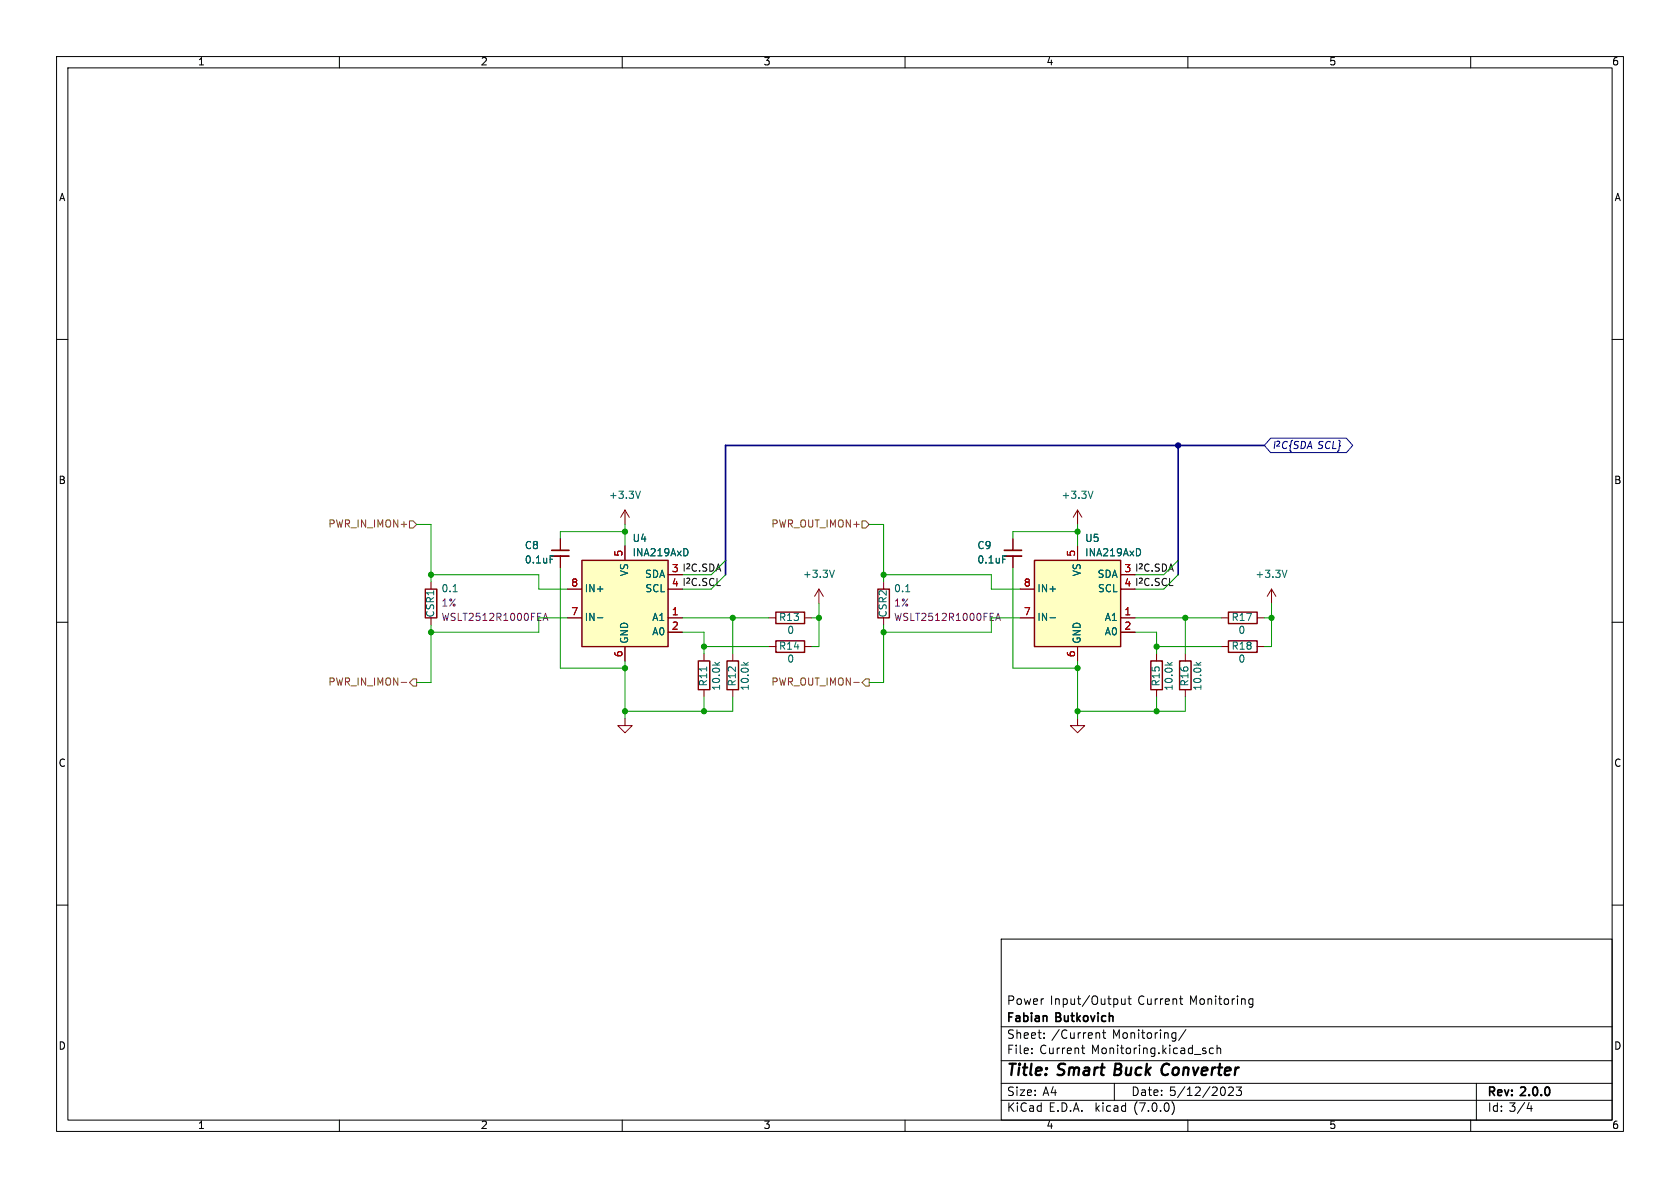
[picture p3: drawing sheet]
<svg xmlns="http://www.w3.org/2000/svg" width="297mm" height="210mm" viewBox="0 0 297 210" stroke-linecap="round" stroke-linejoin="round" font-family="sans-serif">
<g fill="none" stroke="#000" stroke-width=".18">
<path d="M10 10h277v190h-277zM12 12h273v186h-273zM60 10v2M110 10v2M160 10v2M210 10v2M260 10v2M10 60h2M285 60h2M10 110h2M285 110h2M10 160h2"/>
<path d="M285 160h2M177 166h108v32h-108zM198.3 176.6v.9l.4 .1 .2-.2M198.9 176.6v1M199.4 176.6h.6M199.6 176.1v1.2l.4 .3M208.5 176.6h.6M208.8 177.5l.3 .1M221.5 176.6h-.4l-.3 .2v.5l.1 .2h.6M221.5 176.6v1.2l-.3 .3-.4-.1M60 198v2M110 198v2"/>
<path d="M160 198v2M177 194.5h108M177 191.5h108M177 187.5h108M177 181.5h108M182.4 186.1v.2M182.4 185.3v.2M184.6 183.4v.2M184.6 182.6v.2M191.2 185.3h.6M191.4 186l.4 .3M194 182.6h.2l.2 .2v.8"/>
<path d="M194.9 182.6h.6M195.1 182.1v1.2l.4 .3M197 191.5v3M207.2 194.8a1.74 1.74 0 0 1 0 2.2M207.7 182.6h.2M207.9 182.6v1.2l-.2 .2M207.9 183.5l-.2 .1M209.7 182l-1.3 1.9M210 198v2M213.2 185.8v.4M214.5 185.3h-.4l-.3 .2v.5l.1 .2h.6M215.2 185.4l.2-.1h.3l.1 1"/>
<path d="M215.2 184.8v1.5M217.2 192.3l.6-.1 .2 .1v.3l-.9 1.1h.9M218.5 192.2h1l-.5 .5 .4 .2v.6l-.2 .2h-.4l-.3-.2M260 198v2M261 191.5v6.5M270 196h.9M270.7 195.5v1"/>
</g>
<path d="M102.9 99.1h15.2v15.2h-15.2zM182.9 99.1h15.2v15.2h-15.2zM75.2 104.1h2v5.1h-2zM123.4 116.8h2.1v5.1h-2.1zM128.5 116.8h2.1v5.1h-2.1zM137.2 108.2h5v2h-5zM137.2 113.3h5v2h-5zM155.2 104.1h2v5.1h-2zM203.5 116.8h2v5.1h-2zM208.5 116.8h2.1v5.1h-2.1zM217.2 113.3h5v2h-5zM217.2 108.2h5v2h-5z" fill="none" stroke="#840000" stroke-width=".25"/>
<g fill="none" stroke="#840000" stroke-width=".18">
<path d="M99.1 95.3v2M99.1 98.3v2M110.5 90.2v2.5M110.5 96.5v2.6M110.5 90.2l-.8 1.2M110.5 90.2l.8 1.2M179.1 95.3v2M179.1 98.3v2M190.5 90.2v2.5M190.5 96.5v2.6M190.5 90.2l-.8 1.2M190.5 90.2l.8 1.2"/>
<path d="M76.2 102.9v1.2M76.2 109.2v1.3M100.3 109.2h2.6M100.3 104.1h2.6M110.5 114.3v2.5M118.1 109.2h2.5M118.1 111.8h2.5M118.1 101.6h2.5M118.1 104.1h2.5M124.5 115.6v1.2M129.5 115.6v1.2M135.9 114.3h1.3"/>
<path d="M135.9 109.2h1.3M142.2 114.3h1.3M142.2 109.2h1.3M144.8 104.1l-.8 1.3M144.8 104.1v2.6M144.8 104.1l.7 1.3M156.2 102.9v1.2M156.2 109.2v1.3M180.3 109.2h2.6M180.3 104.1h2.6M190.5 114.3v2.5M198.1 109.2h2.6"/>
<path d="M198.1 111.8h2.6M198.1 101.6h2.6M198.1 104.1h2.6M204.5 115.6v1.2M209.5 115.6v1.2M215.9 114.3h1.3M215.9 109.2h1.3M222.2 114.3h1.3M222.2 109.2h1.3M224.8 104.1l-.8 1.3M224.8 104.1v2.6M224.8 104.1l.8 1.3"/>
<path d="M110.5 127v1.3h1.3l-1.3 1.2-1.3-1.2h1.3M124.5 121.9v1.3M129.5 121.9v1.3M190.5 127v1.3h1.3l-1.3 1.2-1.3-1.2h1.3M204.5 121.9v1.3M209.5 121.9v1.3"/>
</g>
<g fill="#ffffc2" stroke="#ffffc2" stroke-width=".18">
<path d="M182.9 99.1h15.2v15.2h-15.2z"/>
<path d="M102.9 99.1h15.2v15.2h-15.2z"/>
</g>
<g fill="none" stroke="#006464" stroke-width=".18">
<path d="M97.3 98.3h.6M113.2 86.8l-.4 1.3M121.5 97.2l.1 .3-.1 .6M177.3 98.3h.6M193.2 86.8l-.4 1.3M201.5 97.2l.1 .3-.1 .6M80.1 104.6h.7M105.6 109.2h1M126.4 117.1l.4 .5M127.2 117.1l-.5 .3M131.4 117.1l.5 .5M132.3 117.1l-.5 .3"/>
<path d="M147.5 100.8l-.4 1.3M160.1 104.6h.7M185.6 109.2h1M206.4 117.1l.5 .5M207.2 117.1l-.5 .3M211.5 117.1l.4 .5M212.3 117.1l-.5 .3M227.5 100.8l-.4 1.3"/>
</g>
<path d="M97.5 98.3h3.1M177.5 98.3h3.1" fill="none" stroke="#840000" stroke-width=".33"/>
<path d="M97.5 97.3h3.1M177.5 97.3h3.1" fill="none" stroke="#840000" stroke-width=".3"/>
<path d="M96 109.7l.4-1.3 .5 1.3M96.1 109.3h.6M176 109.7l.4-1.3 .5 1.3M176.1 109.3h.6" fill="none" stroke="#840084" stroke-width=".18"/>
<path d="M72.4 92.1h.6l.7 .6-.7 .6h-.6zM152.4 92.1h.6l.7 .6-.7 .6h-.6zM70.9 120.6h1M73 120h.7v1.3h-.7l-.6-.6zM150.9 120.6h1M153 120h.7v1.3h-.7l-.6-.6z" fill="none" stroke="#725600" stroke-width=".18"/>
<path d="M224.6 77.5h13.4l1.1 1.2-1.1 1.3h-13.4l-1.1-1.3z" fill="none" stroke="#000084" stroke-width=".18"/>
<path d="M208.3 78.7v22.9M223.5 78.7h-95.2v22.9" fill="none" stroke="#000084" stroke-width=".3"/>
<g fill="none" stroke="#009600" stroke-width=".18">
<path d="M73.7 92.7h2.5v10.2M110.5 94h-11.4v1.3M110.5 92.7v3.8M128.3 99.1l-2.6 2.5h-5.1M153.7 92.7h2.5v10.2M190.5 92.7v3.8M190.5 94h-11.4v1.3M208.3 99.1l-2.6 2.5h-5M76.2 101.6h19v2.5h5.1M76.2 110.5v10.2h-2.5M99.1 100.3v17.8h11.4M100.3 109.2h-5.1v2.6h-19"/>
<path d="M110.5 116.8v10.2M120.6 109.2h15.3M120.6 111.8h3.9v3.8M124.5 114.3h11.4M128.3 101.6l-2.6 2.5h-5.1M129.5 109.2v6.4M143.5 109.2h1.3M144.8 106.7v7.6h-1.3M156.2 101.6h19.1v2.5h5M156.2 110.5v10.2h-2.5M179.1 100.3v17.8h11.4M180.3 109.2h-5v2.6h-19.1"/>
<path d="M190.5 116.8v10.2M200.7 111.8h3.8v3.8M200.7 109.2h15.2M204.5 114.3h11.4M208.3 101.6l-2.6 2.5h-5M209.5 109.2v6.4M223.5 109.2h1.3M224.8 106.7v7.6h-1.3M124.5 123.2v2.5M129.5 123.2v2.5h-19M204.5 123.2v2.5M209.5 123.2v2.5h-19"/>
</g>
<g fill="#009600" stroke="#009600" stroke-width=".18">
<circle cx="209.5" cy="109.2" r=".46"/>
<circle cx="204.5" cy="114.3" r=".46"/>
<circle cx="190.5" cy="94" r=".46"/>
<circle cx="204.5" cy="125.7" r=".46"/>
<circle cx="224.8" cy="109.2" r=".46"/>
<circle cx="110.5" cy="118.1" r=".46"/>
<circle cx="76.2" cy="111.8" r=".46"/>
<circle cx="110.5" cy="94" r=".46"/>
<circle cx="76.2" cy="101.6" r=".46"/>
<circle cx="190.5" cy="125.7" r=".46"/>
<circle cx="190.5" cy="118.1" r=".46"/>
<circle cx="156.2" cy="101.6" r=".46"/>
<circle cx="156.2" cy="111.8" r=".46"/>
<circle cx="129.5" cy="109.2" r=".46"/>
<circle cx="124.5" cy="125.7" r=".46"/>
<circle cx="124.5" cy="114.3" r=".46"/>
<circle cx="110.5" cy="125.7" r=".46"/>
<circle cx="144.8" cy="109.2" r=".46"/>
</g>
<circle cx="208.3" cy="78.7" r=".46" fill="#000084" stroke="#000084" stroke-width=".18"/>
<g font-size="2.8">
<text x="178" y="190.8">Title:</text>
<text x="187.1" y="190.8">Smart</text>
<text x="197.7" y="190.8">Buck Converter</text>
</g>
<g font-size="2.1">
<text x="178" y="177.9">Power</text>
<text x="185.6" y="177.9">Input/Output</text>
<text x="201.2" y="177.9">Current</text>
<text x="210.4" y="177.9">Monitoring</text>
<text x="178" y="183.9">Sheet:</text>
<text x="178" y="181.1">Fabian</text>
<text x="185.9" y="183.9">/Current</text>
<text x="186.8" y="181.1">Butkovich</text>
<text x="196.7" y="183.9">Monitoring/</text>
<text x="178" y="186.6">File:</text>
<text x="183.8" y="186.6">Current</text>
<text x="193" y="186.6">Monitoring.kicad_sch</text>
<text x="178" y="196.8">KiCad</text>
<text x="178" y="194">Size:</text>
<text x="184.3" y="194">A4</text>
<text x="185.4" y="196.8">E.D.A.</text>
<text x="193.7" y="196.8">kicad</text>
<text x="200" y="194">Date:</text>
<text x="200.6" y="196.8">(7.0.0)</text>
<text x="206.7" y="194">5/12/2023</text>
<text x="263" y="194.2">Rev:</text>
<text x="263" y="196.8">Id: 3/4</text>
<text x="269" y="194.2">2.0.0</text>
</g>
<g font-size="1.8">
<text x="35" y="11.8">1</text>
<text x="85" y="11.8">2</text>
<text x="135" y="11.8">3</text>
<text x="185" y="11.8">4</text>
<text x="235" y="11.8">5</text>
<text x="285" y="11.8">6</text>
<text x="10.4" y="35.8">A</text>
<text x="285.4" y="35.8">A</text>
<text x="10.3" y="85.8">B</text>
<text x="285.3" y="85.8">B</text>
<text x="10.3" y="135.8">C</text>
<text x="285.3" y="135.8">C</text>
<text x="10.3" y="185.8">D</text>
<text x="285.3" y="185.8">D</text>
<text x="35" y="199.8">1</text>
<text x="85" y="199.8">2</text>
<text x="135" y="199.8">3</text>
<text x="185" y="199.8">4</text>
<text x="235" y="199.8">5</text>
<text x="285" y="199.8">6</text>
</g>
<g font-size="1.8" fill="#000084">
<text x="224.9" y="79.7">I^{2}C{SDA</text>
<text x="232.9" y="79.7">SCL}</text>
</g>
<g font-size="1.8" fill="#006464">
<text x="107.6" y="88.5">+3.3V</text>
<text x="187.6" y="88.5">+3.3V</text>
<text x="92.7" y="97.3">C8</text>
<text x="92.7" y="99.9">0.1uF</text>
<text x="111.3" y="102" transform="rotate(-90 111.3 102)">VS</text>
<text x="111.8" y="96.1">U4</text>
<text x="111.8" y="98.6">INA219AxD</text>
<text x="172.7" y="97.3">C9</text>
<text x="172.7" y="99.9">0.1uF</text>
<text x="191.3" y="102" transform="rotate(-90 191.3 102)">VS</text>
<text x="191.8" y="96.1">U5</text>
<text x="191.8" y="98.6">INA219AxD</text>
<text x="78" y="105">0.1</text>
<text x="103.4" y="105">IN+</text>
<text x="113.9" y="102.4">SDA</text>
<text x="114" y="105">SCL</text>
<text x="141.9" y="102.4">+3.3V</text>
<text x="158" y="105">0.1</text>
<text x="183.4" y="105">IN+</text>
<text x="193.9" y="102.4">SDA</text>
<text x="194" y="105">SCL</text>
<text x="221.9" y="102.4">+3.3V</text>
<text x="77" y="109.2" transform="rotate(-90 77 109.2)">CSR1</text>
<text x="103.4" y="110">IN-</text>
<text x="111.3" y="113.8" transform="rotate(-90 111.3 113.8)">GND</text>
<text x="115.2" y="110">A1</text>
<text x="115.2" y="112.6">A0</text>
<text x="137.7" y="110">R13</text>
<text x="139.1" y="112.3">0</text>
<text x="157" y="109.2" transform="rotate(-90 157 109.2)">CSR2</text>
<text x="183.4" y="110">IN-</text>
<text x="191.3" y="113.8" transform="rotate(-90 191.3 113.8)">GND</text>
<text x="195.2" y="110">A1</text>
<text x="195.2" y="112.6">A0</text>
<text x="217.7" y="110">R17</text>
<text x="218.9" y="112.3">0</text>
<text x="137.7" y="115.1">R14</text>
<text x="139.1" y="117.4">0</text>
<text x="217.7" y="115.1">R18</text>
<text x="218.9" y="117.4">0</text>
<text x="125.3" y="121.4" transform="rotate(-90 125.3 121.4)">R11</text>
<text x="127.6" y="122.2" transform="rotate(-90 127.6 122.2)">10.0k</text>
<text x="130.4" y="121.4" transform="rotate(-90 130.4 121.4)">R12</text>
<text x="132.7" y="122.2" transform="rotate(-90 132.7 122.2)">10.0k</text>
<text x="205.3" y="121.4" transform="rotate(-90 205.3 121.4)">R15</text>
<text x="207.6" y="122.2" transform="rotate(-90 207.6 122.2)">10.0k</text>
<text x="210.4" y="121.4" transform="rotate(-90 210.4 121.4)">R16</text>
<text x="212.7" y="122.2" transform="rotate(-90 212.7 122.2)">10.0k</text>
</g>
<g font-size="1.8" fill="#725600">
<text x="57.9" y="93.5">PWR_IN_IMON+</text>
<text x="136.2" y="93.5">PWR_OUT_IMON+</text>
<text x="57.9" y="121.5">PWR_IN_IMON-</text>
<text x="136.2" y="121.5">PWR_OUT_IMON-</text>
</g>
<g font-size="1.8" fill="#a90000">
<text x="110.2" y="98.5" transform="rotate(-90 110.2 98.5)">5</text>
<text x="118.7" y="101.3">3</text>
<text x="190.2" y="98.5" transform="rotate(-90 190.2 98.5)">5</text>
<text x="198.7" y="101.3">3</text>
<text x="100.9" y="103.9">8</text>
<text x="118.7" y="103.9">4</text>
<text x="180.9" y="103.9">8</text>
<text x="198.7" y="103.9">4</text>
<text x="100.9" y="109">7</text>
<text x="118.7" y="109">1</text>
<text x="118.7" y="111.5">2</text>
<text x="180.9" y="109">7</text>
<text x="198.7" y="109">1</text>
<text x="198.7" y="111.5">2</text>
<text x="110.2" y="116.2" transform="rotate(-90 110.2 116.2)">6</text>
<text x="190.2" y="116.2" transform="rotate(-90 190.2 116.2)">6</text>
</g>
<g font-size="1.8" fill="#0f0f0f">
<text x="118.7" y="101.3">3 I^{2}C.SDA</text>
<text x="198.7" y="101.3">3 I^{2}C.SDA</text>
<text x="118.7" y="103.9">4 I^{2}C.SCL</text>
<text x="198.7" y="103.9">4 I^{2}C.SCL</text>
</g>
<g font-size="1.8" fill="#840084">
<text x="78" y="107.5">1%</text>
<text x="158" y="107.5">1%</text>
<text x="78" y="110">WSLT2512R1000FEA</text>
<text x="158" y="110">WSLT2512R1000FEA</text>
</g>
</svg>
